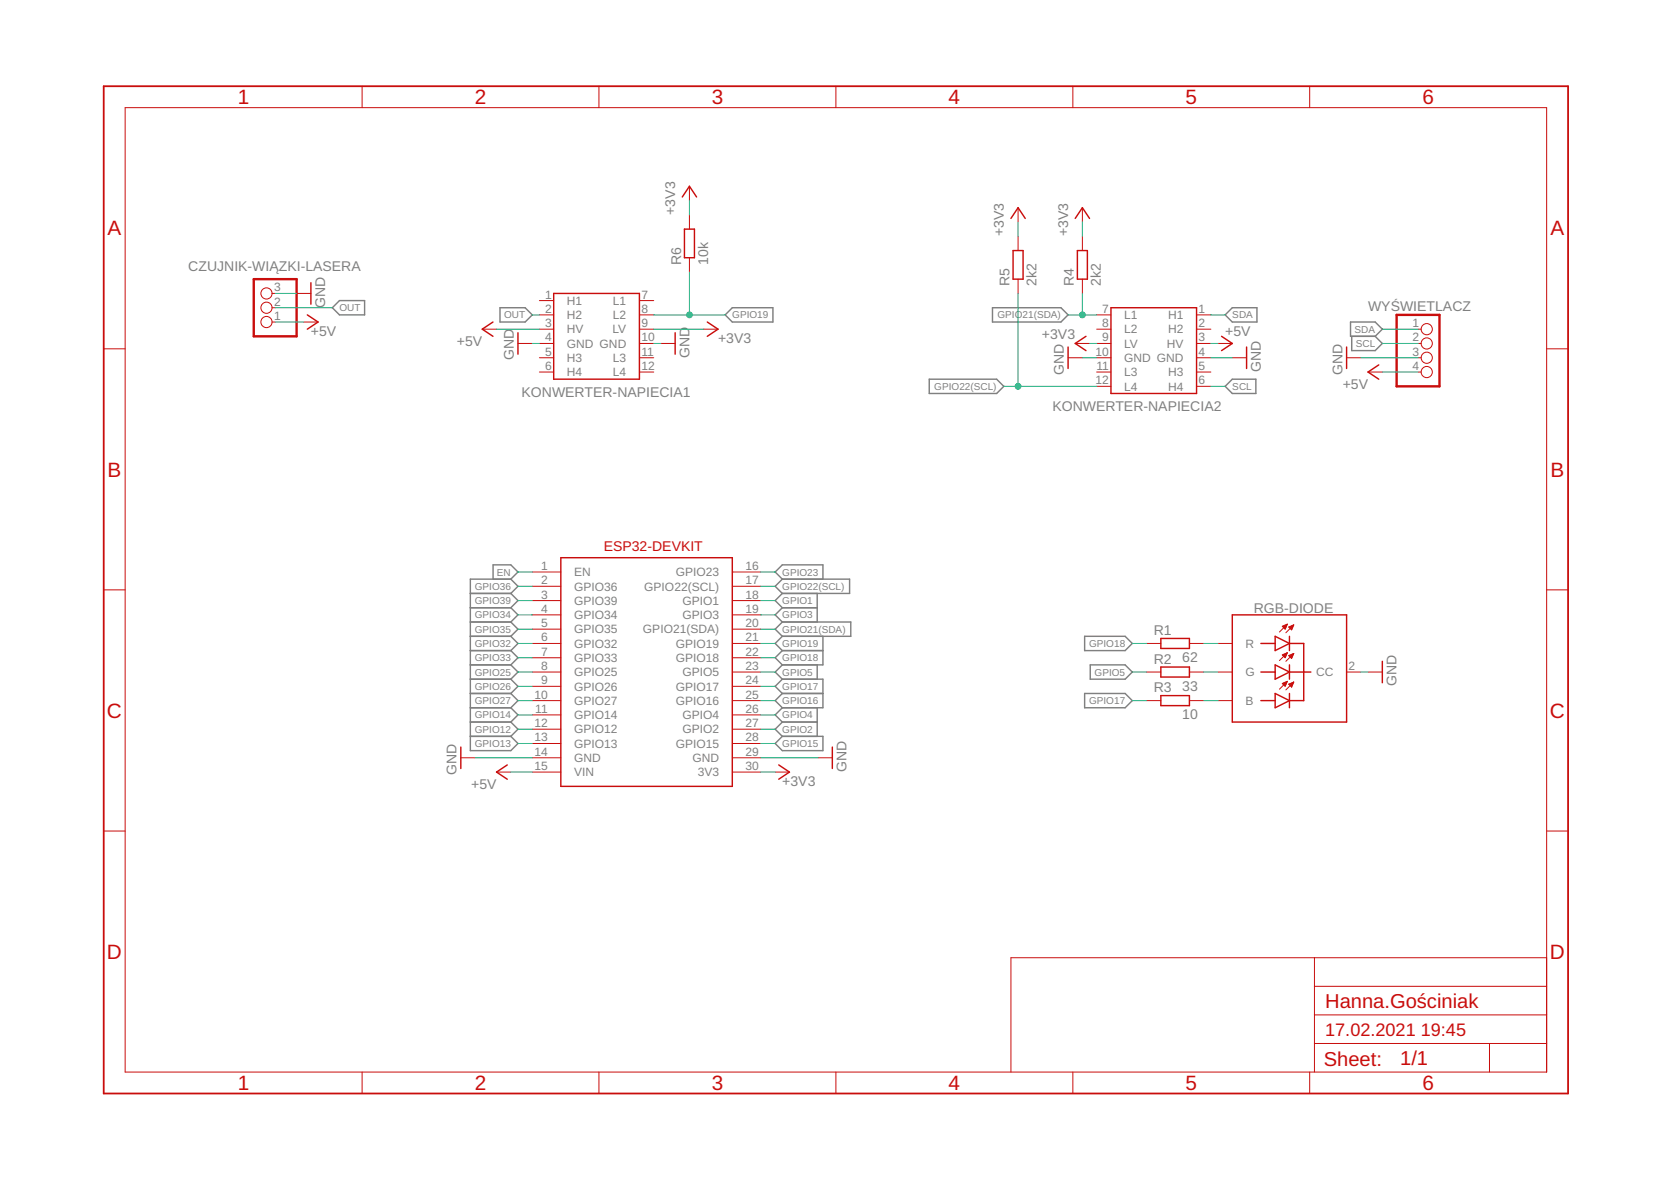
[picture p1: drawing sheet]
<?xml version="1.0" encoding="utf-8"?>
<!DOCTYPE eagle SYSTEM "eagle.dtd">
<eagle version="9.6.2">
<drawing>
<settings>
<setting alwaysvectorfont="no"/>
<setting verticaltext="up"/>
</settings>
<grid distance="50" unitdist="mil" unit="mil" style="lines" multiple="1" display="yes" altdistance="0.01" altunitdist="inch" altunit="inch"/>
<schematic xreflabel="%F%N/%S.%C%R" xrefpart="/%S.%C%R">
<libraries>
<library name="Hanna.Gościniak">
<symbols>
<symbol name="FRAMES_A4L-LOC">
<wire x1="256.54" y1="3.81" x2="256.54" y2="8.89" width="0.1016" layer="94"/>
<wire x1="256.54" y1="8.89" x2="256.54" y2="13.97" width="0.1016" layer="94"/>
<wire x1="256.54" y1="13.97" x2="256.54" y2="19.05" width="0.1016" layer="94"/>
<wire x1="256.54" y1="19.05" x2="256.54" y2="24.13" width="0.1016" layer="94"/>
<wire x1="161.29" y1="3.81" x2="161.29" y2="24.13" width="0.1016" layer="94"/>
<wire x1="161.29" y1="24.13" x2="215.265" y2="24.13" width="0.1016" layer="94"/>
<wire x1="215.265" y1="24.13" x2="256.54" y2="24.13" width="0.1016" layer="94"/>
<wire x1="246.38" y1="3.81" x2="246.38" y2="8.89" width="0.1016" layer="94"/>
<wire x1="246.38" y1="8.89" x2="256.54" y2="8.89" width="0.1016" layer="94"/>
<wire x1="246.38" y1="8.89" x2="215.265" y2="8.89" width="0.1016" layer="94"/>
<wire x1="215.265" y1="8.89" x2="215.265" y2="3.81" width="0.1016" layer="94"/>
<wire x1="215.265" y1="8.89" x2="215.265" y2="13.97" width="0.1016" layer="94"/>
<wire x1="215.265" y1="13.97" x2="256.54" y2="13.97" width="0.1016" layer="94"/>
<wire x1="215.265" y1="13.97" x2="215.265" y2="19.05" width="0.1016" layer="94"/>
<wire x1="215.265" y1="19.05" x2="256.54" y2="19.05" width="0.1016" layer="94"/>
<wire x1="215.265" y1="19.05" x2="215.265" y2="24.13" width="0.1016" layer="94"/>
<text x="217.17" y="15.24" size="2.54" layer="94">&gt;DRAWING_NAME</text>
<text x="217.17" y="10.16" size="2.286" layer="94">&gt;LAST_DATE_TIME</text>
<text x="230.505" y="5.08" size="2.54" layer="94">&gt;SHEET</text>
<text x="216.916" y="4.953" size="2.54" layer="94">Sheet:</text>
<frame x1="0" y1="0" x2="260.35" y2="179.07" columns="6" rows="4" layer="94"/>
</symbol>
<symbol name="PINHD3">
<wire x1="-6.35" y1="-5.08" x2="1.27" y2="-5.08" width="0.4064" layer="94"/>
<wire x1="1.27" y1="-5.08" x2="1.27" y2="5.08" width="0.4064" layer="94"/>
<wire x1="1.27" y1="5.08" x2="-6.35" y2="5.08" width="0.4064" layer="94"/>
<wire x1="-6.35" y1="5.08" x2="-6.35" y2="-5.08" width="0.4064" layer="94"/>
<pin name="1" x="-2.54" y="2.54" visible="pad" length="short" direction="pas" function="dot"/>
<pin name="2" x="-2.54" y="0" visible="pad" length="short" direction="pas" function="dot"/>
<pin name="3" x="-2.54" y="-2.54" visible="pad" length="short" direction="pas" function="dot"/>
<text x="-6.35" y="5.715" size="1.778" layer="95">&gt;NAME</text>
<text x="-6.35" y="-7.62" size="1.778" layer="96">&gt;VALUE</text>
</symbol>
<symbol name="RGB">
<wire x1="-5.08" y1="-6.35" x2="-2.54" y2="-5.08" width="0.254" layer="94"/>
<wire x1="-2.54" y1="-5.08" x2="-5.08" y2="-3.81" width="0.254" layer="94"/>
<wire x1="-2.54" y1="-6.35" x2="-2.54" y2="-5.08" width="0.254" layer="94"/>
<wire x1="-2.54" y1="-5.08" x2="-2.54" y2="-3.81" width="0.254" layer="94"/>
<wire x1="-5.08" y1="-6.35" x2="-5.08" y2="-5.08" width="0.254" layer="94"/>
<wire x1="-5.08" y1="-5.08" x2="-5.08" y2="-3.81" width="0.254" layer="94"/>
<wire x1="-4.318" y1="-3.048" x2="-2.921" y2="-1.651" width="0.1524" layer="94"/>
<wire x1="-3.175" y1="-3.175" x2="-1.778" y2="-1.778" width="0.1524" layer="94"/>
<wire x1="-2.54" y1="-5.08" x2="0" y2="-5.08" width="0.254" layer="94"/>
<wire x1="-5.08" y1="-1.27" x2="-2.54" y2="0" width="0.254" layer="94"/>
<wire x1="-2.54" y1="0" x2="-5.08" y2="1.27" width="0.254" layer="94"/>
<wire x1="-2.54" y1="-1.27" x2="-2.54" y2="0" width="0.254" layer="94"/>
<wire x1="-2.54" y1="0" x2="-2.54" y2="1.27" width="0.254" layer="94"/>
<wire x1="-5.08" y1="-1.27" x2="-5.08" y2="0" width="0.254" layer="94"/>
<wire x1="-5.08" y1="0" x2="-5.08" y2="1.27" width="0.254" layer="94"/>
<wire x1="-4.318" y1="2.032" x2="-2.921" y2="3.429" width="0.1524" layer="94"/>
<wire x1="-3.175" y1="1.905" x2="-1.778" y2="3.302" width="0.1524" layer="94"/>
<wire x1="-2.54" y1="0" x2="0" y2="0" width="0.254" layer="94"/>
<wire x1="-5.08" y1="3.81" x2="-2.54" y2="5.08" width="0.254" layer="94"/>
<wire x1="-2.54" y1="5.08" x2="-5.08" y2="6.35" width="0.254" layer="94"/>
<wire x1="-2.54" y1="3.81" x2="-2.54" y2="5.08" width="0.254" layer="94"/>
<wire x1="-2.54" y1="5.08" x2="-2.54" y2="6.35" width="0.254" layer="94"/>
<wire x1="-5.08" y1="3.81" x2="-5.08" y2="5.08" width="0.254" layer="94"/>
<wire x1="-5.08" y1="5.08" x2="-5.08" y2="6.35" width="0.254" layer="94"/>
<wire x1="-4.318" y1="7.112" x2="-2.921" y2="8.509" width="0.1524" layer="94"/>
<wire x1="-3.175" y1="6.985" x2="-1.778" y2="8.382" width="0.1524" layer="94"/>
<wire x1="-2.54" y1="5.08" x2="0" y2="5.08" width="0.254" layer="94"/>
<wire x1="0" y1="-5.08" x2="0" y2="0" width="0.254" layer="94"/>
<wire x1="0" y1="5.08" x2="0" y2="0" width="0.254" layer="94"/>
<wire x1="-5.08" y1="0" x2="-7.62" y2="0" width="0.254" layer="94"/>
<wire x1="-7.62" y1="5.08" x2="-5.08" y2="5.08" width="0.254" layer="94"/>
<wire x1="-7.62" y1="-5.08" x2="-5.08" y2="-5.08" width="0.254" layer="94"/>
<wire x1="-12.7" y1="10.16" x2="7.62" y2="10.16" width="0.254" layer="94"/>
<wire x1="7.62" y1="10.16" x2="7.62" y2="-8.89" width="0.254" layer="94"/>
<wire x1="7.62" y1="-8.89" x2="-12.7" y2="-8.89" width="0.254" layer="94"/>
<wire x1="-12.7" y1="-8.89" x2="-12.7" y2="10.16" width="0.254" layer="94"/>
<wire x1="1.27" y1="0" x2="0" y2="0" width="0.254" layer="94"/>
<pin name="B" x="-15.24" y="-5.08" visible="pin" length="short" direction="pas"/>
<pin name="CC" x="10.16" y="0" length="short" direction="pas" rot="R180"/>
<pin name="G" x="-15.24" y="0" visible="pin" length="short" direction="pas"/>
<pin name="R" x="-15.24" y="5.08" visible="pin" length="short" direction="pas"/>
<text x="8.89" y="10.16" size="1.778" layer="95" align="center-left">&gt;NAME</text>
<text x="8.89" y="7.62" size="1.778" layer="96" align="center-left">&gt;VALUE</text>
<polygon width="0.1524" layer="94">
<vertex x="-2.921" y="-1.651"/>
<vertex x="-3.81" y="-2.032"/>
<vertex x="-3.302" y="-2.54"/>
</polygon>
<polygon width="0.1524" layer="94">
<vertex x="-1.778" y="-1.778"/>
<vertex x="-2.667" y="-2.159"/>
<vertex x="-2.159" y="-2.667"/>
</polygon>
<polygon width="0.1524" layer="94">
<vertex x="-2.921" y="3.429"/>
<vertex x="-3.81" y="3.048"/>
<vertex x="-3.302" y="2.54"/>
</polygon>
<polygon width="0.1524" layer="94">
<vertex x="-1.778" y="3.302"/>
<vertex x="-2.667" y="2.921"/>
<vertex x="-2.159" y="2.413"/>
</polygon>
<polygon width="0.1524" layer="94">
<vertex x="-2.921" y="8.509"/>
<vertex x="-3.81" y="8.128"/>
<vertex x="-3.302" y="7.62"/>
</polygon>
<polygon width="0.1524" layer="94">
<vertex x="-1.778" y="8.382"/>
<vertex x="-2.667" y="8.001"/>
<vertex x="-2.159" y="7.493"/>
</polygon>
</symbol>
<symbol name="PINHD4">
<wire x1="-6.35" y1="-6.35" x2="1.27" y2="-6.35" width="0.4064" layer="94"/>
<wire x1="1.27" y1="-6.35" x2="1.27" y2="6.35" width="0.4064" layer="94"/>
<wire x1="1.27" y1="6.35" x2="-6.35" y2="6.35" width="0.4064" layer="94"/>
<wire x1="-6.35" y1="6.35" x2="-6.35" y2="-6.35" width="0.4064" layer="94"/>
<pin name="1" x="-2.54" y="3.81" visible="pad" length="short" direction="pas" function="dot"/>
<pin name="2" x="-2.54" y="1.27" visible="pad" length="short" direction="pas" function="dot"/>
<pin name="3" x="-2.54" y="-1.27" visible="pad" length="short" direction="pas" function="dot"/>
<pin name="4" x="-2.54" y="-3.81" visible="pad" length="short" direction="pas" function="dot"/>
<text x="-6.35" y="6.985" size="1.778" layer="95">&gt;NAME</text>
<text x="-6.35" y="-8.89" size="1.778" layer="96">&gt;VALUE</text>
</symbol>
<symbol name="R-EU">
<wire x1="-2.54" y1="-0.889" x2="2.54" y2="-0.889" width="0.254" layer="94"/>
<wire x1="2.54" y1="0.889" x2="-2.54" y2="0.889" width="0.254" layer="94"/>
<wire x1="2.54" y1="-0.889" x2="2.54" y2="0.889" width="0.254" layer="94"/>
<wire x1="-2.54" y1="-0.889" x2="-2.54" y2="0.889" width="0.254" layer="94"/>
<pin name="1" x="-5.08" y="0" visible="off" length="short" direction="pas" swaplevel="1"/>
<pin name="2" x="5.08" y="0" visible="off" length="short" direction="pas" swaplevel="1" rot="R180"/>
<text x="-3.81" y="1.4986" size="1.778" layer="95">&gt;NAME</text>
<text x="-3.81" y="-3.302" size="1.778" layer="96">&gt;VALUE</text>
</symbol>
<symbol name="ESP32-DEVKIT">
<wire x1="-15.24" y1="20.32" x2="-15.24" y2="-20.32" width="0.254" layer="94"/>
<wire x1="-15.24" y1="-20.32" x2="15.24" y2="-20.32" width="0.254" layer="94"/>
<wire x1="15.24" y1="-20.32" x2="15.24" y2="20.32" width="0.254" layer="94"/>
<wire x1="15.24" y1="20.32" x2="-15.24" y2="20.32" width="0.254" layer="94"/>
<pin name="3V3" x="20.32" y="-17.78" length="middle" direction="pwr" rot="R180"/>
<pin name="EN" x="-20.32" y="17.78" length="middle"/>
<pin name="GND" x="-20.32" y="-15.24" length="middle" direction="pwr"/>
<pin name="GND@1" x="20.32" y="-15.24" length="middle" direction="pwr" rot="R180"/>
<pin name="GPIO1" x="20.32" y="12.7" length="middle" rot="R180"/>
<pin name="GPIO2" x="20.32" y="-10.16" length="middle" rot="R180"/>
<pin name="GPIO3" x="20.32" y="10.16" length="middle" rot="R180"/>
<pin name="GPIO4" x="20.32" y="-7.62" length="middle" rot="R180"/>
<pin name="GPIO5" x="20.32" y="0" length="middle" rot="R180"/>
<pin name="GPIO12" x="-20.32" y="-10.16" length="middle"/>
<pin name="GPIO13" x="-20.32" y="-12.7" length="middle"/>
<pin name="GPIO14" x="-20.32" y="-7.62" length="middle"/>
<pin name="GPIO15" x="20.32" y="-12.7" length="middle" rot="R180"/>
<pin name="GPIO16" x="20.32" y="-5.08" length="middle" rot="R180"/>
<pin name="GPIO17" x="20.32" y="-2.54" length="middle" rot="R180"/>
<pin name="GPIO18" x="20.32" y="2.54" length="middle" rot="R180"/>
<pin name="GPIO19" x="20.32" y="5.08" length="middle" rot="R180"/>
<pin name="GPIO21(SDA)" x="20.32" y="7.62" length="middle" rot="R180"/>
<pin name="GPIO22(SCL)" x="20.32" y="15.24" length="middle" rot="R180"/>
<pin name="GPIO23" x="20.32" y="17.78" length="middle" rot="R180"/>
<pin name="GPIO25" x="-20.32" y="0" length="middle"/>
<pin name="GPIO26" x="-20.32" y="-2.54" length="middle"/>
<pin name="GPIO27" x="-20.32" y="-5.08" length="middle"/>
<pin name="GPIO32" x="-20.32" y="5.08" length="middle"/>
<pin name="GPIO33" x="-20.32" y="2.54" length="middle"/>
<pin name="GPIO34" x="-20.32" y="10.16" length="middle"/>
<pin name="GPIO35" x="-20.32" y="7.62" length="middle"/>
<pin name="GPIO36" x="-20.32" y="15.24" length="middle"/>
<pin name="GPIO39" x="-20.32" y="12.7" length="middle"/>
<pin name="VIN" x="-20.32" y="-17.78" length="middle" direction="pwr"/>
<text x="-7.62" y="21.59" size="1.778" layer="94">ESP32-DEVKIT</text>
</symbol>
<symbol name="KONWERTER-NAPIECIA-3.3/5V">
<wire x1="-7.62" y1="7.62" x2="7.62" y2="7.62" width="0.254" layer="94"/>
<wire x1="7.62" y1="7.62" x2="7.62" y2="-7.62" width="0.254" layer="94"/>
<wire x1="7.62" y1="-7.62" x2="-7.62" y2="-7.62" width="0.254" layer="94"/>
<wire x1="-7.62" y1="-7.62" x2="-7.62" y2="7.62" width="0.254" layer="94"/>
<pin name="GND@H" x="-10.16" y="-1.27" length="short"/>
<pin name="GND@L" x="10.16" y="-1.27" length="short" rot="R180"/>
<pin name="H1" x="-10.16" y="6.35" length="short"/>
<pin name="H2" x="-10.16" y="3.81" length="short"/>
<pin name="H3" x="-10.16" y="-3.81" length="short"/>
<pin name="H4" x="-10.16" y="-6.35" length="short"/>
<pin name="HV" x="-10.16" y="1.27" length="short"/>
<pin name="L1" x="10.16" y="6.35" length="short" rot="R180"/>
<pin name="L2" x="10.16" y="3.81" length="short" rot="R180"/>
<pin name="L3" x="10.16" y="-3.81" length="short" rot="R180"/>
<pin name="L4" x="10.16" y="-6.35" length="short" rot="R180"/>
<pin name="LV" x="10.16" y="1.27" length="short" rot="R180"/>
<text x="-4.445" y="8.255" size="1.778" layer="95">&gt;NAME</text>
</symbol>
<symbol name="GND">
<wire x1="-1.905" y1="0" x2="1.905" y2="0" width="0.254" layer="94"/>
<pin name="GND" x="0" y="2.54" visible="off" length="short" direction="sup" rot="R270"/>
<text x="-2.54" y="-2.54" size="1.778" layer="96">&gt;VALUE</text>
</symbol>
<symbol name="+5V">
<wire x1="1.27" y1="-1.905" x2="0" y2="0" width="0.254" layer="94"/>
<wire x1="0" y1="0" x2="-1.27" y2="-1.905" width="0.254" layer="94"/>
<pin name="+5V" x="0" y="-2.54" visible="off" length="short" direction="sup" rot="R90"/>
<text x="-2.54" y="-5.08" size="1.778" layer="96" rot="R90">&gt;VALUE</text>
</symbol>
<symbol name="+3V3">
<wire x1="1.27" y1="-1.905" x2="0" y2="0" width="0.254" layer="94"/>
<wire x1="0" y1="0" x2="-1.27" y2="-1.905" width="0.254" layer="94"/>
<pin name="+3V3" x="0" y="-2.54" visible="off" length="short" direction="sup" rot="R90"/>
<text x="-2.54" y="-5.08" size="1.778" layer="96" rot="R90">&gt;VALUE</text>
</symbol>
</symbols>
<devicesets>
<deviceset name="FRAMES_A4L-LOC" prefix="FRAME" uservalue="yes">
<gates>
<gate name="G$1" symbol="FRAMES_A4L-LOC" x="0" y="0"/>
</gates>
<devices>
<device name="">
<technologies>
<technology name=""/>
</technologies>
</device>
</devices>
</deviceset>
<deviceset name="PINHD-1X3" prefix="JP" uservalue="yes">
<gates>
<gate name="A" symbol="PINHD3" x="0" y="0"/>
</gates>
<devices>
<device name="" package="1X03">
<connects>
<connect gate="A" pin="1" pad="1"/>
<connect gate="A" pin="2" pad="2"/>
<connect gate="A" pin="3" pad="3"/>
</connects>
<technologies>
<technology name="">
<attribute name="POPULARITY" value="92" constant="no"/>
</technology>
</technologies>
</device>
</devices>
</deviceset>
<deviceset name="RGB-DIODE" prefix="RGB">
<gates>
<gate name="G$1" symbol="RGB" x="2.54" y="2.54"/>
</gates>
<devices>
<device name="" package="RGB">
<connects>
<connect gate="G$1" pin="B" pad="4"/>
<connect gate="G$1" pin="CC" pad="2"/>
<connect gate="G$1" pin="G" pad="3"/>
<connect gate="G$1" pin="R" pad="1"/>
</connects>
<technologies>
<technology name=""/>
</technologies>
</device>
</devices>
</deviceset>
<deviceset name="PINHD-1X4" prefix="JP" uservalue="yes">
<gates>
<gate name="A" symbol="PINHD4" x="0" y="0"/>
</gates>
<devices>
<device name="" package="1X04">
<connects>
<connect gate="A" pin="1" pad="1"/>
<connect gate="A" pin="2" pad="2"/>
<connect gate="A" pin="3" pad="3"/>
<connect gate="A" pin="4" pad="4"/>
</connects>
<technologies>
<technology name="">
<attribute name="POPULARITY" value="9" constant="no"/>
</technology>
</technologies>
</device>
</devices>
</deviceset>
<deviceset name="R-EU_" prefix="R" uservalue="yes">
<gates>
<gate name="G$1" symbol="R-EU" x="0" y="0"/>
</gates>
<devices>
<device name="0207/10" package="0207/10">
<connects>
<connect gate="G$1" pin="1" pad="1"/>
<connect gate="G$1" pin="2" pad="2"/>
</connects>
<technologies>
<technology name="">
<attribute name="POPULARITY" value="0" constant="no"/>
<attribute name="SPICEPREFIX" value="R" constant="no"/>
</technology>
</technologies>
</device>
</devices>
</deviceset>
<deviceset name="ESP32-DEVKIT">
<gates>
<gate name="G$1" symbol="ESP32-DEVKIT" x="0" y="0"/>
</gates>
<devices>
<device name="" package="ESP32-DEVKIT">
<connects>
<connect gate="G$1" pin="3V3" pad="30"/>
<connect gate="G$1" pin="EN" pad="1"/>
<connect gate="G$1" pin="GND" pad="14"/>
<connect gate="G$1" pin="GND@1" pad="29"/>
<connect gate="G$1" pin="GPIO1" pad="18"/>
<connect gate="G$1" pin="GPIO12" pad="12"/>
<connect gate="G$1" pin="GPIO13" pad="13"/>
<connect gate="G$1" pin="GPIO14" pad="11"/>
<connect gate="G$1" pin="GPIO15" pad="28"/>
<connect gate="G$1" pin="GPIO16" pad="25"/>
<connect gate="G$1" pin="GPIO17" pad="24"/>
<connect gate="G$1" pin="GPIO18" pad="22"/>
<connect gate="G$1" pin="GPIO19" pad="21"/>
<connect gate="G$1" pin="GPIO2" pad="27"/>
<connect gate="G$1" pin="GPIO21(SDA)" pad="20"/>
<connect gate="G$1" pin="GPIO22(SCL)" pad="17"/>
<connect gate="G$1" pin="GPIO23" pad="16"/>
<connect gate="G$1" pin="GPIO25" pad="8"/>
<connect gate="G$1" pin="GPIO26" pad="9"/>
<connect gate="G$1" pin="GPIO27" pad="10"/>
<connect gate="G$1" pin="GPIO3" pad="19"/>
<connect gate="G$1" pin="GPIO32" pad="6"/>
<connect gate="G$1" pin="GPIO33" pad="7"/>
<connect gate="G$1" pin="GPIO34" pad="4"/>
<connect gate="G$1" pin="GPIO35" pad="5"/>
<connect gate="G$1" pin="GPIO36" pad="2"/>
<connect gate="G$1" pin="GPIO39" pad="3"/>
<connect gate="G$1" pin="GPIO4" pad="26"/>
<connect gate="G$1" pin="GPIO5" pad="23"/>
<connect gate="G$1" pin="VIN" pad="15"/>
</connects>
<technologies>
<technology name=""/>
</technologies>
</device>
</devices>
</deviceset>
<deviceset name="KONWERTER-NAPIECIA-3.3/5V" prefix="KONWERTER-NAPIECIA">
<gates>
<gate name="G$1" symbol="KONWERTER-NAPIECIA-3.3/5V" x="0" y="0"/>
</gates>
<devices>
<device name="" package="KONWERTER-NAPIECIA-3.3/5V">
<connects>
<connect gate="G$1" pin="GND@H" pad="4"/>
<connect gate="G$1" pin="GND@L" pad="10"/>
<connect gate="G$1" pin="H1" pad="1"/>
<connect gate="G$1" pin="H2" pad="2"/>
<connect gate="G$1" pin="H3" pad="5"/>
<connect gate="G$1" pin="H4" pad="6"/>
<connect gate="G$1" pin="HV" pad="3"/>
<connect gate="G$1" pin="L1" pad="7"/>
<connect gate="G$1" pin="L2" pad="8"/>
<connect gate="G$1" pin="L3" pad="11"/>
<connect gate="G$1" pin="L4" pad="12"/>
<connect gate="G$1" pin="LV" pad="9"/>
</connects>
<technologies>
<technology name=""/>
</technologies>
</device>
</devices>
</deviceset>
<deviceset name="GND" prefix="GND">
<gates>
<gate name="1" symbol="GND" x="0" y="0"/>
</gates>
<devices>
<device name="">
<technologies>
<technology name=""/>
</technologies>
</device>
</devices>
</deviceset>
<deviceset name="+5V" prefix="P+">
<gates>
<gate name="1" symbol="+5V" x="0" y="0"/>
</gates>
<devices>
<device name="">
<technologies>
<technology name=""/>
</technologies>
</device>
</devices>
</deviceset>
<deviceset name="+3V3" prefix="+3V3">
<gates>
<gate name="G$1" symbol="+3V3" x="0" y="0"/>
</gates>
<devices>
<device name="">
<technologies>
<technology name=""/>
</technologies>
</device>
</devices>
</deviceset>
</devicesets>
</library>
</libraries>
<attributes>
</attributes>
<variantdefs>
</variantdefs>
<classes>
<class number="0" name="default" width="0" drill="0">
</class>
</classes>
<modules>
<module name="WYŚWIETLACZ" prefix="" dx="30.48" dy="20.32">
<ports>
</ports>
<variantdefs>
</variantdefs>
<parts>
</parts>
<sheets>
<sheet>
<plain>
</plain>
<instances>
</instances>
<busses>
</busses>
<nets>
</nets>
</sheet>
</sheets>
</module>
<module name="ESP32-DEVKIT" prefix="" dx="35.56" dy="43.18">
<ports>
</ports>
<variantdefs>
</variantdefs>
<parts>
</parts>
<sheets>
<sheet>
<plain>
</plain>
<instances>
</instances>
<busses>
</busses>
<nets>
</nets>
</sheet>
</sheets>
</module>
</modules>
<parts>
<part name="FRAME1" library="Hanna.Gościniak" deviceset="FRAMES_A4L-LOC" device="" value="1"/>
<part name="CZUJNIK-WIĄZKI-LASERA" library="Hanna.Gościniak" deviceset="PINHD-1X3" device="" value="1"/>
<part name="RGB1" library="Hanna.Gościniak" deviceset="RGB-DIODE" device=""/>
<part name="R1" library="Hanna.Gościniak" deviceset="R-EU_" device="0207/10" value="62"/>
<part name="R2" library="Hanna.Gościniak" deviceset="R-EU_" device="0207/10" value="33"/>
<part name="R3" library="Hanna.Gościniak" deviceset="R-EU_" device="0207/10" value="10"/>
<part name="WYŚWIETLACZ" library="Hanna.Gościniak" deviceset="PINHD-1X4" device="" value="1"/>
<part name="GND3" library="Hanna.Gościniak" deviceset="GND" device=""/>
<part name="GND4" library="Hanna.Gościniak" deviceset="GND" device=""/>
<part name="GND5" library="Hanna.Gościniak" deviceset="GND" device=""/>
<part name="GND6" library="Hanna.Gościniak" deviceset="GND" device=""/>
<part name="U$1" library="Hanna.Gościniak" deviceset="ESP32-DEVKIT" device=""/>
<part name="GND7" library="Hanna.Gościniak" deviceset="GND" device=""/>
<part name="GND9" library="Hanna.Gościniak" deviceset="GND" device=""/>
<part name="GND11" library="Hanna.Gościniak" deviceset="GND" device=""/>
<part name="R4" library="Hanna.Gościniak" deviceset="R-EU_" device="0207/10" value="2k2"/>
<part name="R5" library="Hanna.Gościniak" deviceset="R-EU_" device="0207/10" value="2k2"/>
<part name="R6" library="Hanna.Gościniak" deviceset="R-EU_" device="0207/10" value="10k"/>
<part name="P+1" library="Hanna.Gościniak" deviceset="+5V" device=""/>
<part name="P+2" library="Hanna.Gościniak" deviceset="+5V" device=""/>
<part name="P+3" library="Hanna.Gościniak" deviceset="+5V" device=""/>
<part name="P+4" library="Hanna.Gościniak" deviceset="+5V" device=""/>
<part name="+3V1" library="Hanna.Gościniak" deviceset="+3V3" device=""/>
<part name="+3V2" library="Hanna.Gościniak" deviceset="+3V3" device=""/>
<part name="+3V3" library="Hanna.Gościniak" deviceset="+3V3" device=""/>
<part name="+3V4" library="Hanna.Gościniak" deviceset="+3V3" device=""/>
<part name="+3V5" library="Hanna.Gościniak" deviceset="+3V3" device=""/>
<part name="P+5" library="Hanna.Gościniak" deviceset="+5V" device=""/>
<part name="+3V6" library="Hanna.Gościniak" deviceset="+3V3" device=""/>
<part name="KONWERTER-NAPIECIA1" library="Hanna.Gościniak" deviceset="KONWERTER-NAPIECIA-3.3/5V" device=""/>
<part name="KONWERTER-NAPIECIA2" library="Hanna.Gościniak" deviceset="KONWERTER-NAPIECIA-3.3/5V" device=""/>
<part name="GND1" library="Hanna.Gościniak" deviceset="GND" device=""/>
<part name="GND8" library="Hanna.Gościniak" deviceset="GND" device=""/>
</parts>
<sheets>
<sheet>
<plain>
</plain>
<instances>
<instance part="FRAME1" gate="G$1" x="0" y="0" smashed="yes">
<attribute name="DRAWING_NAME" x="217.17" y="15.24" size="2.54" layer="94"/>
<attribute name="LAST_DATE_TIME" x="217.17" y="10.16" size="2.286" layer="94"/>
<attribute name="SHEET" x="230.505" y="5.08" size="2.54" layer="94"/>
</instance>
<instance part="CZUJNIK-WIĄZKI-LASERA" gate="A" x="27.94" y="139.7" smashed="yes" rot="R180">
<attribute name="NAME" x="45.72" y="147.955" size="1.778" layer="95" rot="R180"/>
</instance>
<instance part="RGB1" gate="G$1" x="213.36" y="74.93" smashed="yes">
<attribute name="VALUE" x="204.47" y="86.36" size="1.778" layer="96" align="center-left"/>
</instance>
<instance part="R1" gate="G$1" x="190.5" y="80.01" smashed="yes">
<attribute name="NAME" x="186.69" y="81.5086" size="1.778" layer="95"/>
<attribute name="VALUE" x="191.77" y="76.708" size="1.778" layer="96"/>
</instance>
<instance part="R2" gate="G$1" x="190.5" y="74.93" smashed="yes">
<attribute name="NAME" x="186.69" y="76.4286" size="1.778" layer="95"/>
<attribute name="VALUE" x="191.77" y="71.628" size="1.778" layer="96"/>
</instance>
<instance part="R3" gate="G$1" x="190.5" y="69.85" smashed="yes">
<attribute name="NAME" x="186.69" y="71.3486" size="1.778" layer="95"/>
<attribute name="VALUE" x="191.77" y="66.548" size="1.778" layer="96"/>
</instance>
<instance part="WYŚWIETLACZ" gate="A" x="236.22" y="132.08" smashed="yes">
<attribute name="NAME" x="224.79" y="139.065" size="1.778" layer="95"/>
</instance>
<instance part="GND3" gate="1" x="63.5" y="59.69" smashed="yes" rot="R270">
<attribute name="VALUE" x="60.96" y="62.23" size="1.778" layer="96" rot="R270"/>
</instance>
<instance part="GND4" gate="1" x="129.54" y="59.69" smashed="yes" rot="R90">
<attribute name="VALUE" x="132.08" y="57.15" size="1.778" layer="96" rot="R90"/>
</instance>
<instance part="GND5" gate="1" x="220.98" y="130.81" smashed="yes" rot="R270">
<attribute name="VALUE" x="218.44" y="133.35" size="1.778" layer="96" rot="R270"/>
</instance>
<instance part="GND6" gate="1" x="227.33" y="74.93" smashed="yes" rot="R90">
<attribute name="VALUE" x="229.87" y="72.39" size="1.778" layer="96" rot="R90"/>
</instance>
<instance part="U$1" gate="G$1" x="96.52" y="74.93" smashed="yes"/>
<instance part="GND7" gate="1" x="203.2" y="130.81" smashed="yes" rot="R90">
<attribute name="VALUE" x="205.74" y="128.27" size="1.778" layer="96" rot="R90"/>
</instance>
<instance part="GND9" gate="1" x="73.66" y="133.35" smashed="yes" rot="R270">
<attribute name="VALUE" x="71.12" y="135.89" size="1.778" layer="96" rot="R270"/>
</instance>
<instance part="GND11" gate="1" x="36.83" y="142.24" smashed="yes" rot="R90">
<attribute name="VALUE" x="39.37" y="139.7" size="1.778" layer="96" rot="R90"/>
</instance>
<instance part="R4" gate="G$1" x="173.99" y="147.32" smashed="yes" rot="R90">
<attribute name="NAME" x="172.4914" y="143.51" size="1.778" layer="95" rot="R90"/>
<attribute name="VALUE" x="177.292" y="143.51" size="1.778" layer="96" rot="R90"/>
</instance>
<instance part="R5" gate="G$1" x="162.56" y="147.32" smashed="yes" rot="R90">
<attribute name="NAME" x="161.0614" y="143.51" size="1.778" layer="95" rot="R90"/>
<attribute name="VALUE" x="165.862" y="143.51" size="1.778" layer="96" rot="R90"/>
</instance>
<instance part="R6" gate="G$1" x="104.14" y="151.13" smashed="yes" rot="R90">
<attribute name="NAME" x="102.6414" y="147.32" size="1.778" layer="95" rot="R90"/>
<attribute name="VALUE" x="107.442" y="147.32" size="1.778" layer="96" rot="R90"/>
</instance>
<instance part="P+1" gate="1" x="38.1" y="137.16" smashed="yes" rot="R270">
<attribute name="VALUE" x="36.83" y="134.62" size="1.778" layer="96"/>
</instance>
<instance part="P+2" gate="1" x="67.31" y="135.89" smashed="yes" rot="R90">
<attribute name="VALUE" x="67.31" y="134.62" size="1.778" layer="96" rot="R180"/>
</instance>
<instance part="P+3" gate="1" x="224.79" y="128.27" smashed="yes" rot="R90">
<attribute name="VALUE" x="224.79" y="127" size="1.778" layer="96" rot="R180"/>
</instance>
<instance part="P+4" gate="1" x="200.66" y="133.35" smashed="yes" rot="R270">
<attribute name="VALUE" x="199.39" y="134.62" size="1.778" layer="96"/>
</instance>
<instance part="+3V1" gate="G$1" x="109.22" y="135.89" smashed="yes" rot="R270">
<attribute name="VALUE" x="109.22" y="133.35" size="1.778" layer="96"/>
</instance>
<instance part="+3V2" gate="G$1" x="104.14" y="161.29" smashed="yes">
<attribute name="VALUE" x="101.6" y="156.21" size="1.778" layer="96" rot="R90"/>
</instance>
<instance part="+3V3" gate="G$1" x="162.56" y="157.48" smashed="yes">
<attribute name="VALUE" x="160.02" y="152.4" size="1.778" layer="96" rot="R90"/>
</instance>
<instance part="+3V4" gate="G$1" x="173.99" y="157.48" smashed="yes">
<attribute name="VALUE" x="171.45" y="152.4" size="1.778" layer="96" rot="R90"/>
</instance>
<instance part="+3V5" gate="G$1" x="172.72" y="133.35" smashed="yes" rot="R90">
<attribute name="VALUE" x="172.72" y="135.89" size="1.778" layer="96" rot="R180"/>
</instance>
<instance part="P+5" gate="1" x="69.85" y="57.15" smashed="yes" rot="R90">
<attribute name="VALUE" x="69.85" y="55.88" size="1.778" layer="96" rot="R180"/>
</instance>
<instance part="+3V6" gate="G$1" x="121.92" y="57.15" smashed="yes" rot="R270">
<attribute name="VALUE" x="120.65" y="54.61" size="1.778" layer="96"/>
</instance>
<instance part="KONWERTER-NAPIECIA1" gate="G$1" x="87.63" y="134.62" smashed="yes">
<attribute name="NAME" x="74.295" y="123.825" size="1.778" layer="95"/>
</instance>
<instance part="KONWERTER-NAPIECIA2" gate="G$1" x="186.69" y="132.08" smashed="yes" rot="MR0">
<attribute name="NAME" x="198.755" y="121.285" size="1.778" layer="95" rot="MR0"/>
</instance>
<instance part="GND1" gate="1" x="101.6" y="133.35" smashed="yes" rot="R90">
<attribute name="VALUE" x="104.14" y="130.81" size="1.778" layer="96" rot="R90"/>
</instance>
<instance part="GND8" gate="1" x="171.45" y="130.81" smashed="yes" rot="R270">
<attribute name="VALUE" x="168.91" y="133.35" size="1.778" layer="96" rot="R270"/>
</instance>
</instances>
<busses>
</busses>
<nets>
<net name="GND" class="0">
<segment>
<pinref part="WYŚWIETLACZ" gate="A" pin="3"/>
<wire x1="233.68" y1="130.81" x2="223.52" y2="130.81" width="0.1524" layer="91"/>
<pinref part="GND5" gate="1" pin="GND"/>
</segment>
<segment>
<wire x1="76.2" y1="59.69" x2="66.04" y2="59.69" width="0.1524" layer="91"/>
<pinref part="GND3" gate="1" pin="GND"/>
<pinref part="U$1" gate="G$1" pin="GND"/>
</segment>
<segment>
<pinref part="RGB1" gate="G$1" pin="CC"/>
<pinref part="GND6" gate="1" pin="GND"/>
<wire x1="224.79" y1="74.93" x2="223.52" y2="74.93" width="0.1524" layer="91"/>
</segment>
<segment>
<wire x1="116.84" y1="59.69" x2="127" y2="59.69" width="0.1524" layer="91"/>
<pinref part="GND4" gate="1" pin="GND"/>
<pinref part="U$1" gate="G$1" pin="GND@1"/>
</segment>
<segment>
<wire x1="77.47" y1="133.35" x2="76.2" y2="133.35" width="0.1524" layer="91"/>
<pinref part="GND9" gate="1" pin="GND"/>
<pinref part="KONWERTER-NAPIECIA1" gate="G$1" pin="GND@H"/>
</segment>
<segment>
<pinref part="CZUJNIK-WIĄZKI-LASERA" gate="A" pin="3"/>
<wire x1="30.48" y1="142.24" x2="34.29" y2="142.24" width="0.1524" layer="91"/>
<pinref part="GND11" gate="1" pin="GND"/>
</segment>
<segment>
<pinref part="KONWERTER-NAPIECIA1" gate="G$1" pin="GND@L"/>
<wire x1="97.79" y1="133.35" x2="99.06" y2="133.35" width="0.1524" layer="91"/>
<pinref part="GND1" gate="1" pin="GND"/>
</segment>
<segment>
<pinref part="GND8" gate="1" pin="GND"/>
<pinref part="KONWERTER-NAPIECIA2" gate="G$1" pin="GND@L"/>
<wire x1="173.99" y1="130.81" x2="176.53" y2="130.81" width="0.1524" layer="91"/>
</segment>
<segment>
<pinref part="KONWERTER-NAPIECIA2" gate="G$1" pin="GND@H"/>
<pinref part="GND7" gate="1" pin="GND"/>
<wire x1="196.85" y1="130.81" x2="200.66" y2="130.81" width="0.1524" layer="91"/>
</segment>
</net>
<net name="N$2" class="0">
<segment>
<pinref part="RGB1" gate="G$1" pin="R"/>
<wire x1="198.12" y1="80.01" x2="195.58" y2="80.01" width="0.1524" layer="91"/>
<pinref part="R1" gate="G$1" pin="2"/>
</segment>
</net>
<net name="N$3" class="0">
<segment>
<pinref part="RGB1" gate="G$1" pin="G"/>
<wire x1="198.12" y1="74.93" x2="195.58" y2="74.93" width="0.1524" layer="91"/>
<pinref part="R2" gate="G$1" pin="2"/>
</segment>
</net>
<net name="N$4" class="0">
<segment>
<pinref part="RGB1" gate="G$1" pin="B"/>
<wire x1="198.12" y1="69.85" x2="195.58" y2="69.85" width="0.1524" layer="91"/>
<pinref part="R3" gate="G$1" pin="2"/>
</segment>
</net>
<net name="GPIO23" class="0">
<segment>
<wire x1="119.38" y1="92.71" x2="116.84" y2="92.71" width="0.1524" layer="91"/>
<label x="119.38" y="92.71" size="1.27" layer="95" xref="yes"/>
<pinref part="U$1" gate="G$1" pin="GPIO23"/>
</segment>
</net>
<net name="GPIO22(SCL)" class="0">
<segment>
<wire x1="119.38" y1="90.17" x2="116.84" y2="90.17" width="0.1524" layer="91"/>
<label x="119.38" y="90.17" size="1.27" layer="95" xref="yes"/>
<pinref part="U$1" gate="G$1" pin="GPIO22(SCL)"/>
</segment>
<segment>
<pinref part="R5" gate="G$1" pin="1"/>
<label x="160.02" y="125.73" size="1.27" layer="95" rot="R180" xref="yes"/>
<wire x1="162.56" y1="125.73" x2="160.02" y2="125.73" width="0.1524" layer="91"/>
<wire x1="162.56" y1="142.24" x2="162.56" y2="125.73" width="0.1524" layer="91"/>
<pinref part="KONWERTER-NAPIECIA2" gate="G$1" pin="L4"/>
<wire x1="162.56" y1="125.73" x2="176.53" y2="125.73" width="0.1524" layer="91"/>
<junction x="162.56" y="125.73"/>
</segment>
</net>
<net name="GPIO1" class="0">
<segment>
<wire x1="119.38" y1="87.63" x2="116.84" y2="87.63" width="0.1524" layer="91"/>
<label x="119.38" y="87.63" size="1.27" layer="95" xref="yes"/>
<pinref part="U$1" gate="G$1" pin="GPIO1"/>
</segment>
</net>
<net name="GPIO3" class="0">
<segment>
<wire x1="119.38" y1="85.09" x2="116.84" y2="85.09" width="0.1524" layer="91"/>
<label x="119.38" y="85.09" size="1.27" layer="95" xref="yes"/>
<pinref part="U$1" gate="G$1" pin="GPIO3"/>
</segment>
</net>
<net name="GPIO21(SDA)" class="0">
<segment>
<wire x1="119.38" y1="82.55" x2="116.84" y2="82.55" width="0.1524" layer="91"/>
<label x="119.38" y="82.55" size="1.27" layer="95" xref="yes"/>
<pinref part="U$1" gate="G$1" pin="GPIO21(SDA)"/>
</segment>
<segment>
<label x="171.45" y="138.43" size="1.27" layer="95" rot="R180" xref="yes"/>
<wire x1="173.99" y1="138.43" x2="171.45" y2="138.43" width="0.1524" layer="91"/>
<wire x1="173.99" y1="138.43" x2="173.99" y2="142.24" width="0.1524" layer="91"/>
<pinref part="R4" gate="G$1" pin="1"/>
<pinref part="KONWERTER-NAPIECIA2" gate="G$1" pin="L1"/>
<wire x1="176.53" y1="138.43" x2="173.99" y2="138.43" width="0.1524" layer="91"/>
<junction x="173.99" y="138.43"/>
</segment>
</net>
<net name="GPIO19" class="0">
<segment>
<wire x1="119.38" y1="80.01" x2="116.84" y2="80.01" width="0.1524" layer="91"/>
<label x="119.38" y="80.01" size="1.27" layer="95" xref="yes"/>
<pinref part="U$1" gate="G$1" pin="GPIO19"/>
</segment>
<segment>
<pinref part="R6" gate="G$1" pin="1"/>
<wire x1="97.79" y1="138.43" x2="104.14" y2="138.43" width="0.1524" layer="91"/>
<label x="110.49" y="138.43" size="1.27" layer="95" xref="yes"/>
<wire x1="104.14" y1="138.43" x2="110.49" y2="138.43" width="0.1524" layer="91"/>
<wire x1="104.14" y1="146.05" x2="104.14" y2="138.43" width="0.1524" layer="91"/>
<junction x="104.14" y="138.43"/>
<pinref part="KONWERTER-NAPIECIA1" gate="G$1" pin="L2"/>
</segment>
</net>
<net name="GPIO18" class="0">
<segment>
<wire x1="119.38" y1="77.47" x2="116.84" y2="77.47" width="0.1524" layer="91"/>
<label x="119.38" y="77.47" size="1.27" layer="95" xref="yes"/>
<pinref part="U$1" gate="G$1" pin="GPIO18"/>
</segment>
<segment>
<pinref part="R1" gate="G$1" pin="1"/>
<wire x1="185.42" y1="80.01" x2="182.88" y2="80.01" width="0.1524" layer="91"/>
<label x="182.88" y="80.01" size="1.27" layer="95" rot="R180" xref="yes"/>
</segment>
</net>
<net name="GPIO5" class="0">
<segment>
<wire x1="119.38" y1="74.93" x2="116.84" y2="74.93" width="0.1524" layer="91"/>
<label x="119.38" y="74.93" size="1.27" layer="95" xref="yes"/>
<pinref part="U$1" gate="G$1" pin="GPIO5"/>
</segment>
<segment>
<pinref part="R2" gate="G$1" pin="1"/>
<wire x1="185.42" y1="74.93" x2="182.88" y2="74.93" width="0.1524" layer="91"/>
<label x="182.88" y="74.93" size="1.27" layer="95" rot="R180" xref="yes"/>
</segment>
</net>
<net name="GPIO17" class="0">
<segment>
<wire x1="119.38" y1="72.39" x2="116.84" y2="72.39" width="0.1524" layer="91"/>
<label x="119.38" y="72.39" size="1.27" layer="95" xref="yes"/>
<pinref part="U$1" gate="G$1" pin="GPIO17"/>
</segment>
<segment>
<pinref part="R3" gate="G$1" pin="1"/>
<wire x1="185.42" y1="69.85" x2="182.88" y2="69.85" width="0.1524" layer="91"/>
<label x="182.88" y="69.85" size="1.27" layer="95" rot="R180" xref="yes"/>
</segment>
</net>
<net name="GPIO16" class="0">
<segment>
<wire x1="119.38" y1="69.85" x2="116.84" y2="69.85" width="0.1524" layer="91"/>
<label x="119.38" y="69.85" size="1.27" layer="95" xref="yes"/>
<pinref part="U$1" gate="G$1" pin="GPIO16"/>
</segment>
</net>
<net name="GPIO4" class="0">
<segment>
<wire x1="119.38" y1="67.31" x2="116.84" y2="67.31" width="0.1524" layer="91"/>
<label x="119.38" y="67.31" size="1.27" layer="95" xref="yes"/>
<pinref part="U$1" gate="G$1" pin="GPIO4"/>
</segment>
</net>
<net name="GPIO2" class="0">
<segment>
<wire x1="119.38" y1="64.77" x2="116.84" y2="64.77" width="0.1524" layer="91"/>
<label x="119.38" y="64.77" size="1.27" layer="95" xref="yes"/>
<pinref part="U$1" gate="G$1" pin="GPIO2"/>
</segment>
</net>
<net name="GPIO15" class="0">
<segment>
<wire x1="119.38" y1="62.23" x2="116.84" y2="62.23" width="0.1524" layer="91"/>
<label x="119.38" y="62.23" size="1.27" layer="95" xref="yes"/>
<pinref part="U$1" gate="G$1" pin="GPIO15"/>
</segment>
</net>
<net name="SDA" class="0">
<segment>
<pinref part="WYŚWIETLACZ" gate="A" pin="1"/>
<wire x1="233.68" y1="135.89" x2="227.33" y2="135.89" width="0.1524" layer="91"/>
<label x="227.33" y="135.89" size="1.27" layer="95" rot="R180" xref="yes"/>
</segment>
<segment>
<pinref part="KONWERTER-NAPIECIA2" gate="G$1" pin="H1"/>
<wire x1="196.85" y1="138.43" x2="199.39" y2="138.43" width="0.1524" layer="91"/>
<label x="199.39" y="138.43" size="1.27" layer="95" xref="yes"/>
</segment>
</net>
<net name="SCL" class="0">
<segment>
<pinref part="WYŚWIETLACZ" gate="A" pin="2"/>
<wire x1="233.68" y1="133.35" x2="227.33" y2="133.35" width="0.1524" layer="91"/>
<label x="227.33" y="133.35" size="1.27" layer="95" rot="R180" xref="yes"/>
</segment>
<segment>
<pinref part="KONWERTER-NAPIECIA2" gate="G$1" pin="H4"/>
<wire x1="196.85" y1="125.73" x2="199.39" y2="125.73" width="0.1524" layer="91"/>
<label x="199.39" y="125.73" size="1.27" layer="95" xref="yes"/>
</segment>
</net>
<net name="OUT" class="0">
<segment>
<pinref part="CZUJNIK-WIĄZKI-LASERA" gate="A" pin="2"/>
<wire x1="30.48" y1="139.7" x2="40.64" y2="139.7" width="0.1524" layer="91"/>
<label x="40.64" y="139.7" size="1.27" layer="95" xref="yes"/>
</segment>
<segment>
<wire x1="77.47" y1="138.43" x2="76.2" y2="138.43" width="0.1524" layer="91"/>
<label x="76.2" y="138.43" size="1.27" layer="95" rot="R180" xref="yes"/>
<pinref part="KONWERTER-NAPIECIA1" gate="G$1" pin="H2"/>
</segment>
</net>
<net name="EN" class="0">
<segment>
<pinref part="U$1" gate="G$1" pin="EN"/>
<wire x1="76.2" y1="92.71" x2="73.66" y2="92.71" width="0.1524" layer="91"/>
<label x="73.66" y="92.71" size="1.27" layer="95" rot="R180" xref="yes"/>
</segment>
</net>
<net name="GPIO36" class="0">
<segment>
<pinref part="U$1" gate="G$1" pin="GPIO36"/>
<wire x1="76.2" y1="90.17" x2="73.66" y2="90.17" width="0.1524" layer="91"/>
<label x="73.66" y="90.17" size="1.27" layer="95" rot="R180" xref="yes"/>
</segment>
</net>
<net name="GPIO39" class="0">
<segment>
<pinref part="U$1" gate="G$1" pin="GPIO39"/>
<wire x1="76.2" y1="87.63" x2="73.66" y2="87.63" width="0.1524" layer="91"/>
<label x="73.66" y="87.63" size="1.27" layer="95" rot="R180" xref="yes"/>
</segment>
</net>
<net name="GPIO34" class="0">
<segment>
<pinref part="U$1" gate="G$1" pin="GPIO34"/>
<wire x1="76.2" y1="85.09" x2="73.66" y2="85.09" width="0.1524" layer="91"/>
<label x="73.66" y="85.09" size="1.27" layer="95" rot="R180" xref="yes"/>
</segment>
</net>
<net name="GPIO35" class="0">
<segment>
<pinref part="U$1" gate="G$1" pin="GPIO35"/>
<wire x1="76.2" y1="82.55" x2="73.66" y2="82.55" width="0.1524" layer="91"/>
<label x="73.66" y="82.55" size="1.27" layer="95" rot="R180" xref="yes"/>
</segment>
</net>
<net name="GPIO32" class="0">
<segment>
<pinref part="U$1" gate="G$1" pin="GPIO32"/>
<wire x1="76.2" y1="80.01" x2="73.66" y2="80.01" width="0.1524" layer="91"/>
<label x="73.66" y="80.01" size="1.27" layer="95" rot="R180" xref="yes"/>
</segment>
</net>
<net name="GPIO33" class="0">
<segment>
<pinref part="U$1" gate="G$1" pin="GPIO33"/>
<wire x1="76.2" y1="77.47" x2="73.66" y2="77.47" width="0.1524" layer="91"/>
<label x="73.66" y="77.47" size="1.27" layer="95" rot="R180" xref="yes"/>
</segment>
</net>
<net name="GPIO25" class="0">
<segment>
<pinref part="U$1" gate="G$1" pin="GPIO25"/>
<wire x1="76.2" y1="74.93" x2="73.66" y2="74.93" width="0.1524" layer="91"/>
<label x="73.66" y="74.93" size="1.27" layer="95" rot="R180" xref="yes"/>
</segment>
</net>
<net name="GPIO26" class="0">
<segment>
<pinref part="U$1" gate="G$1" pin="GPIO26"/>
<wire x1="76.2" y1="72.39" x2="73.66" y2="72.39" width="0.1524" layer="91"/>
<label x="73.66" y="72.39" size="1.27" layer="95" rot="R180" xref="yes"/>
</segment>
</net>
<net name="GPIO27" class="0">
<segment>
<pinref part="U$1" gate="G$1" pin="GPIO27"/>
<wire x1="76.2" y1="69.85" x2="73.66" y2="69.85" width="0.1524" layer="91"/>
<label x="73.66" y="69.85" size="1.27" layer="95" rot="R180" xref="yes"/>
</segment>
</net>
<net name="GPIO14" class="0">
<segment>
<pinref part="U$1" gate="G$1" pin="GPIO14"/>
<wire x1="76.2" y1="67.31" x2="73.66" y2="67.31" width="0.1524" layer="91"/>
<label x="73.66" y="67.31" size="1.27" layer="95" rot="R180" xref="yes"/>
</segment>
</net>
<net name="GPIO12" class="0">
<segment>
<pinref part="U$1" gate="G$1" pin="GPIO12"/>
<wire x1="76.2" y1="64.77" x2="73.66" y2="64.77" width="0.1524" layer="91"/>
<label x="73.66" y="64.77" size="1.27" layer="95" rot="R180" xref="yes"/>
</segment>
</net>
<net name="GPIO13" class="0">
<segment>
<pinref part="U$1" gate="G$1" pin="GPIO13"/>
<wire x1="76.2" y1="62.23" x2="73.66" y2="62.23" width="0.1524" layer="91"/>
<label x="73.66" y="62.23" size="1.27" layer="95" rot="R180" xref="yes"/>
</segment>
</net>
<net name="+5V" class="0">
<segment>
<pinref part="CZUJNIK-WIĄZKI-LASERA" gate="A" pin="1"/>
<wire x1="30.48" y1="137.16" x2="35.56" y2="137.16" width="0.1524" layer="91"/>
<pinref part="P+1" gate="1" pin="+5V"/>
</segment>
<segment>
<wire x1="69.85" y1="135.89" x2="77.47" y2="135.89" width="0.1524" layer="91"/>
<pinref part="P+2" gate="1" pin="+5V"/>
<pinref part="KONWERTER-NAPIECIA1" gate="G$1" pin="HV"/>
</segment>
<segment>
<pinref part="WYŚWIETLACZ" gate="A" pin="4"/>
<wire x1="233.68" y1="128.27" x2="227.33" y2="128.27" width="0.1524" layer="91"/>
<pinref part="P+3" gate="1" pin="+5V"/>
</segment>
<segment>
<pinref part="KONWERTER-NAPIECIA2" gate="G$1" pin="HV"/>
<pinref part="P+4" gate="1" pin="+5V"/>
<wire x1="196.85" y1="133.35" x2="198.12" y2="133.35" width="0.1524" layer="91"/>
</segment>
<segment>
<pinref part="U$1" gate="G$1" pin="VIN"/>
<wire x1="72.39" y1="57.15" x2="76.2" y2="57.15" width="0.1524" layer="91"/>
<pinref part="P+5" gate="1" pin="+5V"/>
</segment>
</net>
<net name="+3V3" class="0">
<segment>
<wire x1="97.79" y1="135.89" x2="106.68" y2="135.89" width="0.1524" layer="91"/>
<pinref part="+3V1" gate="G$1" pin="+3V3"/>
<pinref part="KONWERTER-NAPIECIA1" gate="G$1" pin="LV"/>
</segment>
<segment>
<pinref part="R6" gate="G$1" pin="2"/>
<wire x1="104.14" y1="158.75" x2="104.14" y2="156.21" width="0.1524" layer="91"/>
<pinref part="+3V2" gate="G$1" pin="+3V3"/>
</segment>
<segment>
<pinref part="R5" gate="G$1" pin="2"/>
<wire x1="162.56" y1="154.94" x2="162.56" y2="152.4" width="0.1524" layer="91"/>
<pinref part="+3V3" gate="G$1" pin="+3V3"/>
</segment>
<segment>
<pinref part="R4" gate="G$1" pin="2"/>
<wire x1="173.99" y1="154.94" x2="173.99" y2="152.4" width="0.1524" layer="91"/>
<pinref part="+3V4" gate="G$1" pin="+3V3"/>
</segment>
<segment>
<wire x1="119.38" y1="57.15" x2="116.84" y2="57.15" width="0.1524" layer="91"/>
<pinref part="U$1" gate="G$1" pin="3V3"/>
<pinref part="+3V6" gate="G$1" pin="+3V3"/>
</segment>
<segment>
<pinref part="+3V5" gate="G$1" pin="+3V3"/>
<pinref part="KONWERTER-NAPIECIA2" gate="G$1" pin="LV"/>
<wire x1="175.26" y1="133.35" x2="176.53" y2="133.35" width="0.1524" layer="91"/>
</segment>
</net>
</nets>
</sheet>
</sheets>
</schematic>
</drawing>
</eagle>
